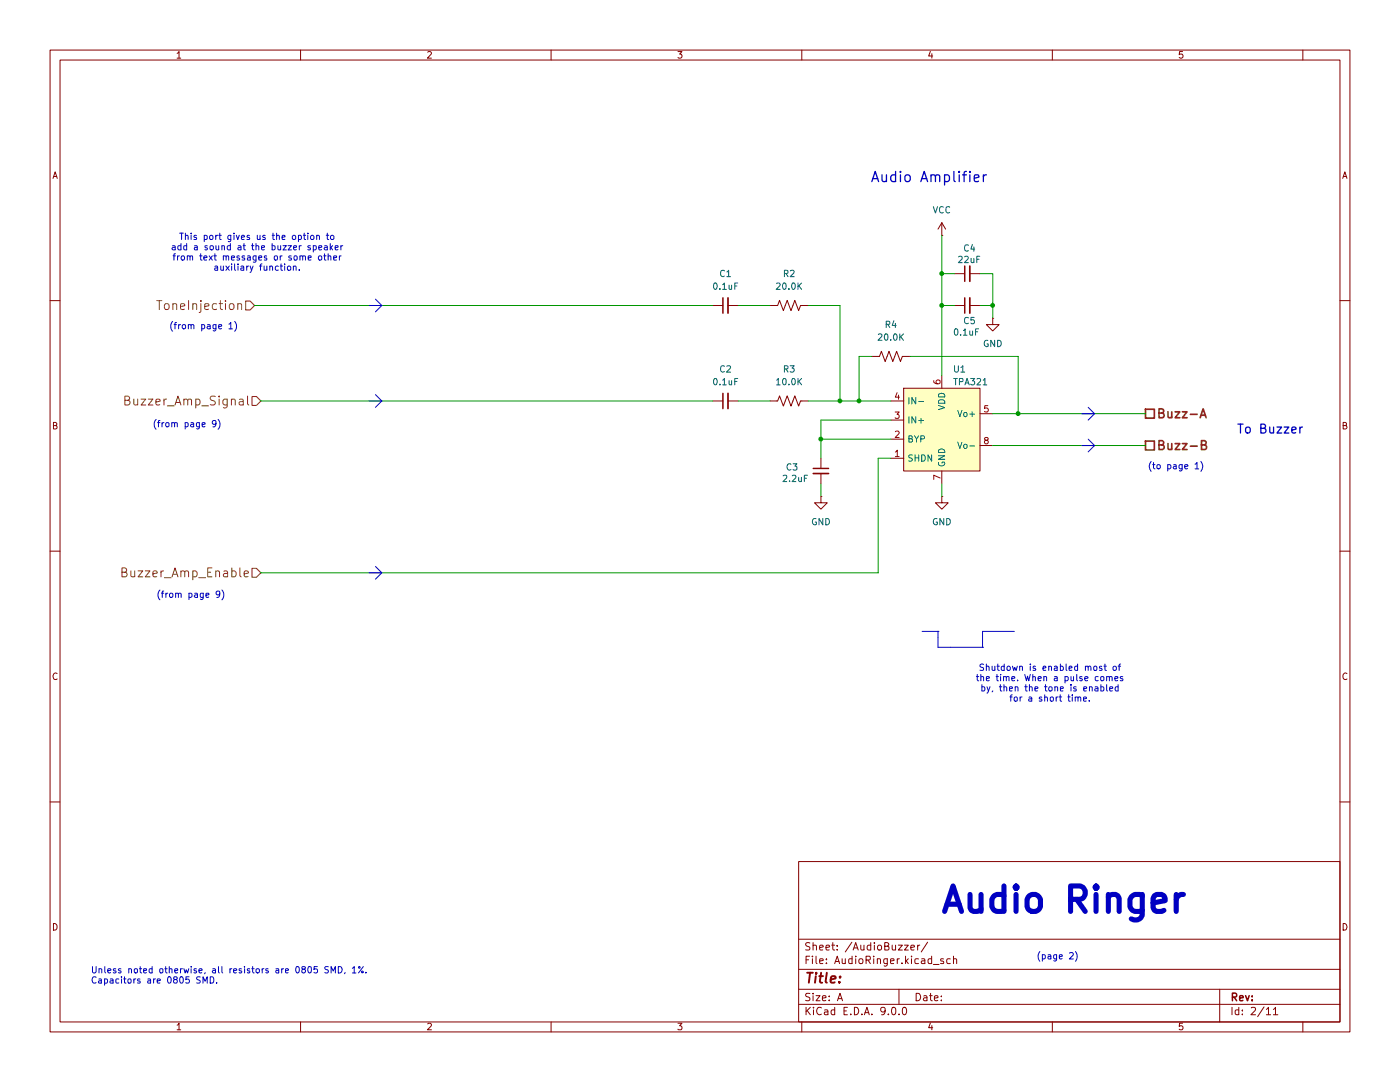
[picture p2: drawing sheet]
(kicad_sch
 (version 20250114)
 (generator "eeschema")
 (generator_version "9.0")
 (paper "A")
 (lib_symbols
  (symbol "Device:C_Small"
   (pin_numbers (hide yes))
   (pin_names
    (offset 0.254) (hide yes)) (exclude_from_sim no) (in_bom yes) (on_board yes)
   (property "Reference" "C" (at 0.254 1.778 0) (effects (font (size 1.27 1.27)) (justify left)))
   (property "Value" "C_Small" (at 0.254 -2.032 0) (effects (font (size 1.27 1.27)) (justify left)))
   (property "Footprint" "" (at 0 0 0) (effects (font (size 1.27 1.27)) (hide yes)))
   (property "Datasheet" "~" (at 0 0 0) (effects (font (size 1.27 1.27)) (hide yes)))
   (property "Description" "Unpolarized capacitor, small symbol" (at 0 0 0) (effects (font (size 1.27 1.27)) (hide yes)))
   (symbol "C_Small_0_1"
    (polyline (pts (xy -1.524 0.508) (xy 1.524 0.508)) (stroke (width 0.3048) (type default)) (fill (type none)))
    (polyline (pts (xy -1.524 -0.508) (xy 1.524 -0.508)) (stroke (width 0.3302) (type default)) (fill (type none))))
   (symbol "C_Small_1_1"
    (pin passive line (at 0 2.54 270) (length 2.032) (name "~" (effects (font (size 1.27 1.27)))) (number "1" (effects (font (size 1.27 1.27)))))
    (pin passive line (at 0 -2.54 90) (length 2.032) (name "~" (effects (font (size 1.27 1.27)))) (number "2" (effects (font (size 1.27 1.27))))))
   (embedded_fonts no))
  (symbol "Device:R_US"
   (pin_numbers (hide yes))
   (pin_names
    (offset 0)) (exclude_from_sim no) (in_bom yes) (on_board yes)
   (property "Reference" "R" (at 2.54 0 90) (effects (font (size 1.27 1.27))))
   (property "Value" "R_US" (at -2.54 0 90) (effects (font (size 1.27 1.27))))
   (property "Footprint" "" (at 1.016 -0.254 90) (effects (font (size 1.27 1.27)) (hide yes)))
   (property "Datasheet" "~" (at 0 0 0) (effects (font (size 1.27 1.27)) (hide yes)))
   (property "Description" "Resistor, US symbol" (at 0 0 0) (effects (font (size 1.27 1.27)) (hide yes)))
   (symbol "R_US_0_1"
    (polyline (pts (xy 0 2.286) (xy 0 2.54)) (stroke (width 0) (type default)) (fill (type none)))
    (polyline (pts (xy 0 2.286) (xy 1.016 1.905) (xy 0 1.524) (xy -1.016 1.143) (xy 0 0.762)) (stroke (width 0) (type default)) (fill (type none)))
    (polyline (pts (xy 0 0.762) (xy 1.016 0.381) (xy 0 0) (xy -1.016 -0.381) (xy 0 -0.762)) (stroke (width 0) (type default)) (fill (type none)))
    (polyline (pts (xy 0 -0.762) (xy 1.016 -1.143) (xy 0 -1.524) (xy -1.016 -1.905) (xy 0 -2.286)) (stroke (width 0) (type default)) (fill (type none)))
    (polyline (pts (xy 0 -2.286) (xy 0 -2.54)) (stroke (width 0) (type default)) (fill (type none))))
   (symbol "R_US_1_1"
    (pin passive line (at 0 3.81 270) (length 1.27) (name "~" (effects (font (size 1.27 1.27)))) (number "1" (effects (font (size 1.27 1.27)))))
    (pin passive line (at 0 -3.81 90) (length 1.27) (name "~" (effects (font (size 1.27 1.27)))) (number "2" (effects (font (size 1.27 1.27))))))
   (embedded_fonts no))
  (symbol "GND_1"
   (power)
   (pin_numbers (hide yes))
   (pin_names
    (offset 0) (hide yes)) (exclude_from_sim no) (in_bom yes) (on_board yes)
   (property "Reference" "#PWR" (at 0 -6.35 0) (effects (font (size 1.27 1.27)) (hide yes)))
   (property "Value" "GND" (at 0 -3.81 0) (effects (font (size 1.27 1.27))))
   (property "Footprint" "" (at 0 0 0) (effects (font (size 1.27 1.27)) (hide yes)))
   (property "Datasheet" "" (at 0 0 0) (effects (font (size 1.27 1.27)) (hide yes)))
   (property "Description" "Power symbol creates a global label with name \"GND\" , ground" (at 0 0 0) (effects (font (size 1.27 1.27)) (hide yes)))
   (symbol "GND_1_0_1"
    (polyline (pts (xy 0 0) (xy 0 -1.27) (xy 1.27 -1.27) (xy 0 -2.54) (xy -1.27 -1.27) (xy 0 -1.27)) (stroke (width 0) (type default)) (fill (type none))))
   (symbol "GND_1_1_1"
    (pin power_in line (at 0 0 270) (length 0) (name "~" (effects (font (size 1.27 1.27)))) (number "1" (effects (font (size 1.27 1.27))))))
   (embedded_fonts no))
  (symbol "GND_2"
   (power)
   (pin_numbers (hide yes))
   (pin_names
    (offset 0) (hide yes)) (exclude_from_sim no) (in_bom yes) (on_board yes)
   (property "Reference" "#PWR" (at 0 -6.35 0) (effects (font (size 1.27 1.27)) (hide yes)))
   (property "Value" "GND" (at 0 -3.81 0) (effects (font (size 1.27 1.27))))
   (property "Footprint" "" (at 0 0 0) (effects (font (size 1.27 1.27)) (hide yes)))
   (property "Datasheet" "" (at 0 0 0) (effects (font (size 1.27 1.27)) (hide yes)))
   (property "Description" "Power symbol creates a global label with name \"GND\" , ground" (at 0 0 0) (effects (font (size 1.27 1.27)) (hide yes)))
   (symbol "GND_2_0_1"
    (polyline (pts (xy 0 0) (xy 0 -1.27) (xy 1.27 -1.27) (xy 0 -2.54) (xy -1.27 -1.27) (xy 0 -1.27)) (stroke (width 0) (type default)) (fill (type none))))
   (symbol "GND_2_1_1"
    (pin power_in line (at 0 0 270) (length 0) (name "~" (effects (font (size 1.27 1.27)))) (number "1" (effects (font (size 1.27 1.27))))))
   (embedded_fonts no))
  (symbol "SPR_Library:TPA321" (exclude_from_sim no) (in_bom yes) (on_board yes)
   (property "Reference" "U" (at 5.08 8.89 0) (effects (font (size 1.27 1.27))))
   (property "Value" "" (at 0 0 0) (effects (font (size 1.27 1.27))))
   (property "Footprint" "" (at 0 0 0) (effects (font (size 1.27 1.27)) (hide yes)))
   (property "Datasheet" "" (at 0 0 0) (effects (font (size 1.27 1.27)) (hide yes)))
   (property "Description" "" (at 0 0 0) (effects (font (size 1.27 1.27)) (hide yes)))
   (symbol "TPA321_1_1"
    (polyline (pts (xy -7.62 6.35) (xy 7.62 6.35) (xy 7.62 -10.16) (xy -7.62 -10.16) (xy -7.62 6.35)) (stroke (width 0) (type default)) (fill (type background)))
    (pin input line (at -10.16 3.81 0) (length 2.54) (name "IN-" (effects (font (size 1.27 1.27)))) (number "4" (effects (font (size 1.27 1.27)))))
    (pin input line (at -10.16 0 0) (length 2.54) (name "IN+" (effects (font (size 1.27 1.27)))) (number "3" (effects (font (size 1.27 1.27)))))
    (pin input line (at -10.16 -3.81 0) (length 2.54) (name "BYP" (effects (font (size 1.27 1.27)))) (number "2" (effects (font (size 1.27 1.27)))))
    (pin input line (at -10.16 -7.62 0) (length 2.54) (name "SHDN" (effects (font (size 1.27 1.27)))) (number "1" (effects (font (size 1.27 1.27)))))
    (pin input line (at 0 8.89 270) (length 2.54) (name "VDD" (effects (font (size 1.27 1.27)))) (number "6" (effects (font (size 1.27 1.27)))))
    (pin input line (at 0 -12.7 90) (length 2.54) (name "GND" (effects (font (size 1.27 1.27)))) (number "7" (effects (font (size 1.27 1.27)))))
    (pin input line (at 10.16 1.27 180) (length 2.54) (name "Vo+" (effects (font (size 1.27 1.27)))) (number "5" (effects (font (size 1.27 1.27)))))
    (pin input line (at 10.16 -5.08 180) (length 2.54) (name "Vo-" (effects (font (size 1.27 1.27)))) (number "8" (effects (font (size 1.27 1.27))))))
   (embedded_fonts no))
  (symbol "VCC_1"
   (power)
   (pin_numbers (hide yes))
   (pin_names
    (offset 0) (hide yes)) (exclude_from_sim no) (in_bom yes) (on_board yes)
   (property "Reference" "#PWR" (at 0 -3.81 0) (effects (font (size 1.27 1.27)) (hide yes)))
   (property "Value" "VCC" (at 0 3.556 0) (effects (font (size 1.27 1.27))))
   (property "Footprint" "" (at 0 0 0) (effects (font (size 1.27 1.27)) (hide yes)))
   (property "Datasheet" "" (at 0 0 0) (effects (font (size 1.27 1.27)) (hide yes)))
   (property "Description" "Power symbol creates a global label with name \"VCC\"" (at 0 0 0) (effects (font (size 1.27 1.27)) (hide yes)))
   (symbol "VCC_1_0_1"
    (polyline (pts (xy -0.762 1.27) (xy 0 2.54)) (stroke (width 0) (type default)) (fill (type none)))
    (polyline (pts (xy 0 2.54) (xy 0.762 1.27)) (stroke (width 0) (type default)) (fill (type none)))
    (polyline (pts (xy 0 0) (xy 0 2.54)) (stroke (width 0) (type default)) (fill (type none))))
   (symbol "VCC_1_1_1"
    (pin power_in line (at 0 0 90) (length 0) (name "~" (effects (font (size 1.27 1.27)))) (number "1" (effects (font (size 1.27 1.27))))))
   (embedded_fonts no))
  (symbol "power:GND"
   (power)
   (pin_numbers (hide yes))
   (pin_names
    (offset 0) (hide yes)) (exclude_from_sim no) (in_bom yes) (on_board yes)
   (property "Reference" "#PWR" (at 0 -6.35 0) (effects (font (size 1.27 1.27)) (hide yes)))
   (property "Value" "GND" (at 0 -3.81 0) (effects (font (size 1.27 1.27))))
   (property "Footprint" "" (at 0 0 0) (effects (font (size 1.27 1.27)) (hide yes)))
   (property "Datasheet" "" (at 0 0 0) (effects (font (size 1.27 1.27)) (hide yes)))
   (property "Description" "Power symbol creates a global label with name \"GND\" , ground" (at 0 0 0) (effects (font (size 1.27 1.27)) (hide yes)))
   (symbol "GND_0_1"
    (polyline (pts (xy 0 0) (xy 0 -1.27) (xy 1.27 -1.27) (xy 0 -2.54) (xy -1.27 -1.27) (xy 0 -1.27)) (stroke (width 0) (type default)) (fill (type none))))
   (symbol "GND_1_1"
    (pin power_in line (at 0 0 270) (length 0) (name "~" (effects (font (size 1.27 1.27)))) (number "1" (effects (font (size 1.27 1.27))))))
   (embedded_fonts no)))
 (text "Shutdown is enabled most of\nthe time. When a pulse comes\nby, then the tone is enabled\nfor a short time."
  (exclude_from_sim no)
  (at 209.55 136.525 0)
  (effects (font (size 1.27 1.27))))
 (text "Audio Ringer"
  (exclude_from_sim no)
  (at 212.344 179.832 0)
  (effects (font (size 5.08 5.08) (thickness 1.016)
    (bold yes))))
 (text "(to page 1)"
  (exclude_from_sim no)
  (at 234.696 93.218 0)
  (effects (font (size 1.27 1.27))))
 (text "(page 2)"
  (exclude_from_sim no)
  (at 211.074 191.008 0)
  (effects (font (size 1.27 1.27))))
 (text "Unless noted otherwise, all resistors are 0805 SMD, 1%.\nCapacitors are 0805 SMD."
  (exclude_from_sim no)
  (at 18.034 194.818 0)
  (effects (font (size 1.27 1.27)) (justify left)))
 (text "Audio Amplifier"
  (exclude_from_sim no)
  (at 185.42 35.56 0)
  (effects (font (size 2.032 2.032) (thickness 0.254)
    (bold yes))))
 (text "(from page 1)"
  (exclude_from_sim no)
  (at 40.64 65.278 0)
  (effects (font (size 1.27 1.27))))
 (text "(from page 9)"
  (exclude_from_sim no)
  (at 38.1 118.872 0)
  (effects (font (size 1.27 1.27))))
 (text "To Buzzer"
  (exclude_from_sim no)
  (at 253.492 85.852 0)
  (effects (font (size 1.778 1.778) (thickness 0.254)
    (bold yes))))
 (text "(from page 9)"
  (exclude_from_sim no)
  (at 37.338 84.836 0)
  (effects (font (size 1.27 1.27))))
 (text "This port gives us the option to\nadd a sound at the buzzer speaker\nfrom text messages or some other\nauxiliary function."
  (exclude_from_sim no)
  (at 51.308 50.546 0)
  (effects (font (size 1.27 1.27))))
 (junction
  (at 203.2 82.55)
  (diameter 0)
  (color 0 0 0 0))
 (junction
  (at 167.64 80.01)
  (diameter 0)
  (color 0 0 0 0))
 (junction
  (at 187.96 54.61)
  (diameter 0)
  (color 0 0 0 0))
 (junction
  (at 171.45 80.01)
  (diameter 0)
  (color 0 0 0 0))
 (junction
  (at 163.83 87.63)
  (diameter 0)
  (color 0 0 0 0))
 (junction
  (at 187.96 60.96)
  (diameter 0)
  (color 0 0 0 0))
 (junction
  (at 198.12 60.96)
  (diameter 0)
  (color 0 0 0 0))
 (wire
  (pts (xy 187.96 46.99) (xy 187.96 54.61))
  (stroke (width 0) (type default)))
 (wire
  (pts (xy 147.32 80.01) (xy 153.67 80.01))
  (stroke (width 0) (type default)))
 (wire
  (pts (xy 163.83 83.82) (xy 163.83 87.63))
  (stroke (width 0) (type default)))
 (polyline
  (pts (xy 196.088 129.159) (xy 196.088 125.984))
  (stroke (width 0) (type default)))
 (polyline
  (pts (xy 76.2 60.96) (xy 73.66 60.96))
  (stroke (width 0) (type default)))
 (polyline
  (pts (xy 187.198 127.254) (xy 187.198 129.159))
  (stroke (width 0) (type default)))
 (polyline
  (pts (xy 76.2 60.96) (xy 74.93 62.23))
  (stroke (width 0) (type default)))
 (polyline
  (pts (xy 74.93 59.69) (xy 76.2 60.96))
  (stroke (width 0) (type default)))
 (wire
  (pts (xy 203.2 71.12) (xy 203.2 82.55))
  (stroke (width 0) (type default)))
 (polyline
  (pts (xy 217.17 87.63) (xy 218.44 88.9))
  (stroke (width 0) (type default)))
 (wire
  (pts (xy 163.83 87.63) (xy 163.83 91.44))
  (stroke (width 0) (type default)))
 (wire
  (pts (xy 198.12 88.9) (xy 228.6 88.9))
  (stroke (width 0) (type default)))
 (polyline
  (pts (xy 187.198 125.984) (xy 187.198 125.984))
  (stroke (width 0) (type default)))
 (wire
  (pts (xy 171.45 80.01) (xy 167.64 80.01))
  (stroke (width 0) (type default)))
 (wire
  (pts (xy 187.96 54.61) (xy 190.5 54.61))
  (stroke (width 0) (type default)))
 (wire
  (pts (xy 187.96 60.96) (xy 187.96 74.93))
  (stroke (width 0) (type default)))
 (wire
  (pts (xy 195.58 60.96) (xy 198.12 60.96))
  (stroke (width 0) (type default)))
 (polyline
  (pts (xy 74.93 113.03) (xy 76.2 114.3))
  (stroke (width 0) (type default)))
 (polyline
  (pts (xy 76.2 80.01) (xy 74.93 81.28))
  (stroke (width 0) (type default)))
 (wire
  (pts (xy 175.26 91.44) (xy 175.26 114.3))
  (stroke (width 0) (type default)))
 (wire
  (pts (xy 195.58 54.61) (xy 198.12 54.61))
  (stroke (width 0) (type default)))
 (wire
  (pts (xy 173.99 71.12) (xy 171.45 71.12))
  (stroke (width 0) (type default)))
 (wire
  (pts (xy 167.64 80.01) (xy 161.29 80.01))
  (stroke (width 0) (type default)))
 (wire
  (pts (xy 198.12 82.55) (xy 203.2 82.55))
  (stroke (width 0) (type default)))
 (wire
  (pts (xy 198.12 60.96) (xy 198.12 63.5))
  (stroke (width 0) (type default)))
 (wire
  (pts (xy 163.83 96.52) (xy 163.83 99.06))
  (stroke (width 0) (type default)))
 (wire
  (pts (xy 181.61 71.12) (xy 203.2 71.12))
  (stroke (width 0) (type default)))
 (polyline
  (pts (xy 218.44 82.55) (xy 215.9 82.55))
  (stroke (width 0) (type default)))
 (polyline
  (pts (xy 76.2 114.3) (xy 73.66 114.3))
  (stroke (width 0) (type default)))
 (polyline
  (pts (xy 218.44 88.9) (xy 217.17 90.17))
  (stroke (width 0) (type default)))
 (wire
  (pts (xy 50.8 60.96) (xy 142.24 60.96))
  (stroke (width 0) (type default)))
 (polyline
  (pts (xy 218.44 88.9) (xy 215.9 88.9))
  (stroke (width 0) (type default)))
 (polyline
  (pts (xy 218.44 82.55) (xy 217.17 83.82))
  (stroke (width 0) (type default)))
 (polyline
  (pts (xy 196.088 125.984) (xy 202.438 125.984))
  (stroke (width 0) (type default)))
 (wire
  (pts (xy 187.96 54.61) (xy 187.96 60.96))
  (stroke (width 0) (type default)))
 (wire
  (pts (xy 171.45 80.01) (xy 177.8 80.01))
  (stroke (width 0) (type default)))
 (wire
  (pts (xy 161.29 60.96) (xy 167.64 60.96))
  (stroke (width 0) (type default)))
 (polyline
  (pts (xy 217.17 81.28) (xy 218.44 82.55))
  (stroke (width 0) (type default)))
 (wire
  (pts (xy 167.64 60.96) (xy 167.64 80.01))
  (stroke (width 0) (type default)))
 (wire
  (pts (xy 175.26 91.44) (xy 177.8 91.44))
  (stroke (width 0) (type default)))
 (polyline
  (pts (xy 187.198 125.984) (xy 187.198 127.254))
  (stroke (width 0) (type default)))
 (polyline
  (pts (xy 189.738 129.159) (xy 196.088 129.159))
  (stroke (width 0) (type default)))
 (wire
  (pts (xy 52.07 114.3) (xy 175.26 114.3))
  (stroke (width 0) (type default)))
 (polyline
  (pts (xy 184.023 125.984) (xy 187.198 125.984))
  (stroke (width 0) (type default)))
 (wire
  (pts (xy 147.32 60.96) (xy 153.67 60.96))
  (stroke (width 0) (type default)))
 (wire
  (pts (xy 187.96 60.96) (xy 190.5 60.96))
  (stroke (width 0) (type default)))
 (wire
  (pts (xy 171.45 71.12) (xy 171.45 80.01))
  (stroke (width 0) (type default)))
 (polyline
  (pts (xy 196.088 129.159) (xy 196.088 129.159))
  (stroke (width 0) (type default)))
 (wire
  (pts (xy 177.8 83.82) (xy 163.83 83.82))
  (stroke (width 0) (type default)))
 (polyline
  (pts (xy 76.2 114.3) (xy 74.93 115.57))
  (stroke (width 0) (type default)))
 (polyline
  (pts (xy 74.93 78.74) (xy 76.2 80.01))
  (stroke (width 0) (type default)))
 (polyline
  (pts (xy 76.2 80.01) (xy 73.66 80.01))
  (stroke (width 0) (type default)))
 (wire
  (pts (xy 198.12 54.61) (xy 198.12 60.96))
  (stroke (width 0) (type default)))
 (wire
  (pts (xy 187.96 96.52) (xy 187.96 99.06))
  (stroke (width 0) (type default)))
 (polyline
  (pts (xy 187.198 129.159) (xy 189.738 129.159))
  (stroke (width 0) (type default)))
 (wire
  (pts (xy 163.83 87.63) (xy 177.8 87.63))
  (stroke (width 0) (type default)))
 (wire
  (pts (xy 203.2 82.55) (xy 228.6 82.55))
  (stroke (width 0) (type default)))
 (wire
  (pts (xy 52.07 80.01) (xy 142.24 80.01))
  (stroke (width 0) (type default)))
 (hierarchical_label "Buzz-B"
  (shape passive)
  (at 228.6 88.9 0)
  (effects (font (size 1.778 1.778) (thickness 0.3556)
    (bold yes)) (justify left)))
 (hierarchical_label "Buzzer_Amp_Signal"
  (shape input)
  (at 52.07 80.01 180)
  (effects (font (size 1.778 1.778)) (justify right)))
 (hierarchical_label "Buzz-A"
  (shape passive)
  (at 228.6 82.55 0)
  (effects (font (size 1.778 1.778) (thickness 0.3556)
    (bold yes)) (justify left)))
 (hierarchical_label "Buzzer_Amp_Enable"
  (shape input)
  (at 52.07 114.3 180)
  (effects (font (size 1.778 1.778)) (justify right)))
 (hierarchical_label "ToneInjection"
  (shape input)
  (at 50.8 60.96 180)
  (effects (font (size 1.778 1.778)) (justify right)))
 (symbol
  (lib_id "Device:C_Small")
  (at 193.04 54.61 90)
  (unit 1)
  (exclude_from_sim no)
  (in_bom yes)
  (on_board yes)
  (dnp no)
  (property "Reference" "C4" (at 194.818 49.53 90) (effects (font (size 1.27 1.27)) (justify left)))
  (property "Value" "22uF" (at 195.834 51.816 90) (effects (font (size 1.27 1.27)) (justify left)))
  (property "Footprint" "Capacitor_SMD:C_0805_2012Metric_Pad1.18x1.45mm_HandSolder" (at 193.04 54.61 0) (effects (font (size 1.27 1.27)) (hide yes)))
  (property "Datasheet" "~" (at 193.04 54.61 0) (effects (font (size 1.27 1.27)) (hide yes)))
  (property "Description" "" (at 193.04 54.61 0) (effects (font (size 1.27 1.27)) (hide yes)))
  (property "Sim.Type" "" (at 193.04 54.61 0) (effects (font (size 1.27 1.27))))
  (pin "1")
  (pin "2"))
 (symbol
  (lib_name "VCC_1")
  (lib_id "power:VCC")
  (at 187.96 46.99 0)
  (unit 1)
  (exclude_from_sim no)
  (in_bom yes)
  (on_board yes)
  (dnp no)
  (fields_autoplaced yes)
  (property "Reference" "#PWR09" (at 187.96 50.8 0) (effects (font (size 1.27 1.27)) (hide yes)))
  (property "Value" "VCC" (at 187.96 41.91 0) (effects (font (size 1.27 1.27))))
  (property "Footprint" "" (at 187.96 46.99 0) (effects (font (size 1.27 1.27)) (hide yes)))
  (property "Datasheet" "" (at 187.96 46.99 0) (effects (font (size 1.27 1.27)) (hide yes)))
  (property "Description" "Power symbol creates a global label with name \"VCC\"" (at 187.96 46.99 0) (effects (font (size 1.27 1.27)) (hide yes)))
  (pin "1"))
 (symbol
  (lib_name "GND_1")
  (lib_id "power:GND")
  (at 163.83 99.06 0)
  (unit 1)
  (exclude_from_sim no)
  (in_bom yes)
  (on_board yes)
  (dnp no)
  (fields_autoplaced yes)
  (property "Reference" "#PWR08" (at 163.83 105.41 0) (effects (font (size 1.27 1.27)) (hide yes)))
  (property "Value" "GND" (at 163.83 104.14 0) (effects (font (size 1.27 1.27))))
  (property "Footprint" "" (at 163.83 99.06 0) (effects (font (size 1.27 1.27)) (hide yes)))
  (property "Datasheet" "" (at 163.83 99.06 0) (effects (font (size 1.27 1.27)) (hide yes)))
  (property "Description" "Power symbol creates a global label with name \"GND\" , ground" (at 163.83 99.06 0) (effects (font (size 1.27 1.27)) (hide yes)))
  (pin "1"))
 (symbol
  (lib_id "Device:C_Small")
  (at 144.78 60.96 90)
  (unit 1)
  (exclude_from_sim no)
  (in_bom yes)
  (on_board yes)
  (dnp no)
  (fields_autoplaced yes)
  (property "Reference" "C1" (at 144.7863 54.61 90) (effects (font (size 1.27 1.27))))
  (property "Value" "0.1uF" (at 144.7863 57.15 90) (effects (font (size 1.27 1.27))))
  (property "Footprint" "Capacitor_SMD:C_0805_2012Metric_Pad1.18x1.45mm_HandSolder" (at 144.78 60.96 0) (effects (font (size 1.27 1.27)) (hide yes)))
  (property "Datasheet" "~" (at 144.78 60.96 0) (effects (font (size 1.27 1.27)) (hide yes)))
  (property "Description" "" (at 144.78 60.96 0) (effects (font (size 1.27 1.27)) (hide yes)))
  (property "Sim.Type" "" (at 144.78 60.96 0) (effects (font (size 1.27 1.27))))
  (pin "1")
  (pin "2"))
 (symbol
  (lib_name "GND_2")
  (lib_id "power:GND")
  (at 187.96 99.06 0)
  (unit 1)
  (exclude_from_sim no)
  (in_bom yes)
  (on_board yes)
  (dnp no)
  (fields_autoplaced yes)
  (property "Reference" "#PWR010" (at 187.96 105.41 0) (effects (font (size 1.27 1.27)) (hide yes)))
  (property "Value" "GND" (at 187.96 104.14 0) (effects (font (size 1.27 1.27))))
  (property "Footprint" "" (at 187.96 99.06 0) (effects (font (size 1.27 1.27)) (hide yes)))
  (property "Datasheet" "" (at 187.96 99.06 0) (effects (font (size 1.27 1.27)) (hide yes)))
  (property "Description" "Power symbol creates a global label with name \"GND\" , ground" (at 187.96 99.06 0) (effects (font (size 1.27 1.27)) (hide yes)))
  (pin "1"))
 (symbol
  (lib_id "Device:R_US")
  (at 177.8 71.12 270)
  (unit 1)
  (exclude_from_sim no)
  (in_bom yes)
  (on_board yes)
  (dnp no)
  (fields_autoplaced yes)
  (property "Reference" "R4" (at 177.8 64.77 90) (effects (font (size 1.27 1.27))))
  (property "Value" "20.0K" (at 177.8 67.31 90) (effects (font (size 1.27 1.27))))
  (property "Footprint" "Resistor_SMD:R_0805_2012Metric_Pad1.20x1.40mm_HandSolder" (at 177.546 72.136 90) (effects (font (size 1.27 1.27)) (hide yes)))
  (property "Datasheet" "~" (at 177.8 71.12 0) (effects (font (size 1.27 1.27)) (hide yes)))
  (property "Description" "Resistor, US symbol" (at 177.8 71.12 0) (effects (font (size 1.27 1.27)) (hide yes)))
  (property "Sim.Type" "" (at 177.8 71.12 0) (effects (font (size 1.27 1.27))))
  (pin "1")
  (pin "2"))
 (symbol
  (lib_id "Device:C_Small")
  (at 144.78 80.01 90)
  (unit 1)
  (exclude_from_sim no)
  (in_bom yes)
  (on_board yes)
  (dnp no)
  (fields_autoplaced yes)
  (property "Reference" "C2" (at 144.7863 73.66 90) (effects (font (size 1.27 1.27))))
  (property "Value" "0.1uF" (at 144.7863 76.2 90) (effects (font (size 1.27 1.27))))
  (property "Footprint" "Capacitor_SMD:C_0805_2012Metric_Pad1.18x1.45mm_HandSolder" (at 144.78 80.01 0) (effects (font (size 1.27 1.27)) (hide yes)))
  (property "Datasheet" "~" (at 144.78 80.01 0) (effects (font (size 1.27 1.27)) (hide yes)))
  (property "Description" "" (at 144.78 80.01 0) (effects (font (size 1.27 1.27)) (hide yes)))
  (property "Sim.Type" "" (at 144.78 80.01 0) (effects (font (size 1.27 1.27))))
  (pin "1")
  (pin "2"))
 (symbol
  (lib_id "power:GND")
  (at 198.12 63.5 0)
  (unit 1)
  (exclude_from_sim no)
  (in_bom yes)
  (on_board yes)
  (dnp no)
  (fields_autoplaced yes)
  (property "Reference" "#PWR011" (at 198.12 69.85 0) (effects (font (size 1.27 1.27)) (hide yes)))
  (property "Value" "GND" (at 198.12 68.58 0) (effects (font (size 1.27 1.27))))
  (property "Footprint" "" (at 198.12 63.5 0) (effects (font (size 1.27 1.27)) (hide yes)))
  (property "Datasheet" "" (at 198.12 63.5 0) (effects (font (size 1.27 1.27)) (hide yes)))
  (property "Description" "Power symbol creates a global label with name \"GND\" , ground" (at 198.12 63.5 0) (effects (font (size 1.27 1.27)) (hide yes)))
  (pin "1"))
 (symbol
  (lib_id "Device:R_US")
  (at 157.48 60.96 270)
  (unit 1)
  (exclude_from_sim no)
  (in_bom yes)
  (on_board yes)
  (dnp no)
  (fields_autoplaced yes)
  (property "Reference" "R2" (at 157.48 54.61 90) (effects (font (size 1.27 1.27))))
  (property "Value" "20.0K" (at 157.48 57.15 90) (effects (font (size 1.27 1.27))))
  (property "Footprint" "Resistor_SMD:R_0805_2012Metric_Pad1.20x1.40mm_HandSolder" (at 157.226 61.976 90) (effects (font (size 1.27 1.27)) (hide yes)))
  (property "Datasheet" "~" (at 157.48 60.96 0) (effects (font (size 1.27 1.27)) (hide yes)))
  (property "Description" "Resistor, US symbol" (at 157.48 60.96 0) (effects (font (size 1.27 1.27)) (hide yes)))
  (property "Sim.Type" "" (at 157.48 60.96 0) (effects (font (size 1.27 1.27))))
  (pin "1")
  (pin "2"))
 (symbol
  (lib_id "Device:C_Small")
  (at 193.04 60.96 90)
  (unit 1)
  (exclude_from_sim no)
  (in_bom yes)
  (on_board yes)
  (dnp no)
  (property "Reference" "C5" (at 194.818 64.008 90) (effects (font (size 1.27 1.27)) (justify left)))
  (property "Value" "0.1uF" (at 195.58 66.294 90) (effects (font (size 1.27 1.27)) (justify left)))
  (property "Footprint" "Capacitor_SMD:C_0805_2012Metric_Pad1.18x1.45mm_HandSolder" (at 193.04 60.96 0) (effects (font (size 1.27 1.27)) (hide yes)))
  (property "Datasheet" "~" (at 193.04 60.96 0) (effects (font (size 1.27 1.27)) (hide yes)))
  (property "Description" "" (at 193.04 60.96 0) (effects (font (size 1.27 1.27)) (hide yes)))
  (property "Sim.Type" "" (at 193.04 60.96 0) (effects (font (size 1.27 1.27))))
  (pin "1")
  (pin "2"))
 (symbol
  (lib_id "SPR_Library:TPA321")
  (at 187.96 83.82 0)
  (unit 1)
  (exclude_from_sim no)
  (in_bom yes)
  (on_board yes)
  (dnp no)
  (fields_autoplaced yes)
  (property "Reference" "U1" (at 190.1033 73.66 0) (effects (font (size 1.27 1.27)) (justify left)))
  (property "Value" "TPA321" (at 190.1033 76.2 0) (effects (font (size 1.27 1.27)) (justify left)))
  (property "Footprint" "Package_SO:SOIC-8_3.9x4.9mm_P1.27mm" (at 187.96 83.82 0) (effects (font (size 1.27 1.27)) (hide yes)))
  (property "Datasheet" "" (at 187.96 83.82 0) (effects (font (size 1.27 1.27)) (hide yes)))
  (property "Description" "" (at 187.96 83.82 0) (effects (font (size 1.27 1.27)) (hide yes)))
  (property "Sim.Type" "" (at 187.96 83.82 0) (effects (font (size 1.27 1.27))))
  (pin "3")
  (pin "2")
  (pin "7")
  (pin "6")
  (pin "5")
  (pin "4")
  (pin "8")
  (pin "1"))
 (symbol
  (lib_id "Device:R_US")
  (at 157.48 80.01 270)
  (unit 1)
  (exclude_from_sim no)
  (in_bom yes)
  (on_board yes)
  (dnp no)
  (fields_autoplaced yes)
  (property "Reference" "R3" (at 157.48 73.66 90) (effects (font (size 1.27 1.27))))
  (property "Value" "10.0K" (at 157.48 76.2 90) (effects (font (size 1.27 1.27))))
  (property "Footprint" "Resistor_SMD:R_0805_2012Metric_Pad1.20x1.40mm_HandSolder" (at 157.226 81.026 90) (effects (font (size 1.27 1.27)) (hide yes)))
  (property "Datasheet" "~" (at 157.48 80.01 0) (effects (font (size 1.27 1.27)) (hide yes)))
  (property "Description" "Resistor, US symbol" (at 157.48 80.01 0) (effects (font (size 1.27 1.27)) (hide yes)))
  (property "Sim.Type" "" (at 157.48 80.01 0) (effects (font (size 1.27 1.27))))
  (pin "1")
  (pin "2"))
 (symbol
  (lib_id "Device:C_Small")
  (at 163.83 93.98 0)
  (unit 1)
  (exclude_from_sim no)
  (in_bom yes)
  (on_board yes)
  (dnp no)
  (property "Reference" "C3" (at 156.718 93.218 0) (effects (font (size 1.27 1.27)) (justify left)))
  (property "Value" "2.2uF" (at 155.956 95.504 0) (effects (font (size 1.27 1.27)) (justify left)))
  (property "Footprint" "Capacitor_SMD:C_0805_2012Metric_Pad1.18x1.45mm_HandSolder" (at 163.83 93.98 0) (effects (font (size 1.27 1.27)) (hide yes)))
  (property "Datasheet" "~" (at 163.83 93.98 0) (effects (font (size 1.27 1.27)) (hide yes)))
  (property "Description" "" (at 163.83 93.98 0) (effects (font (size 1.27 1.27)) (hide yes)))
  (property "Sim.Type" "" (at 163.83 93.98 0) (effects (font (size 1.27 1.27))))
  (pin "1")
  (pin "2")))
